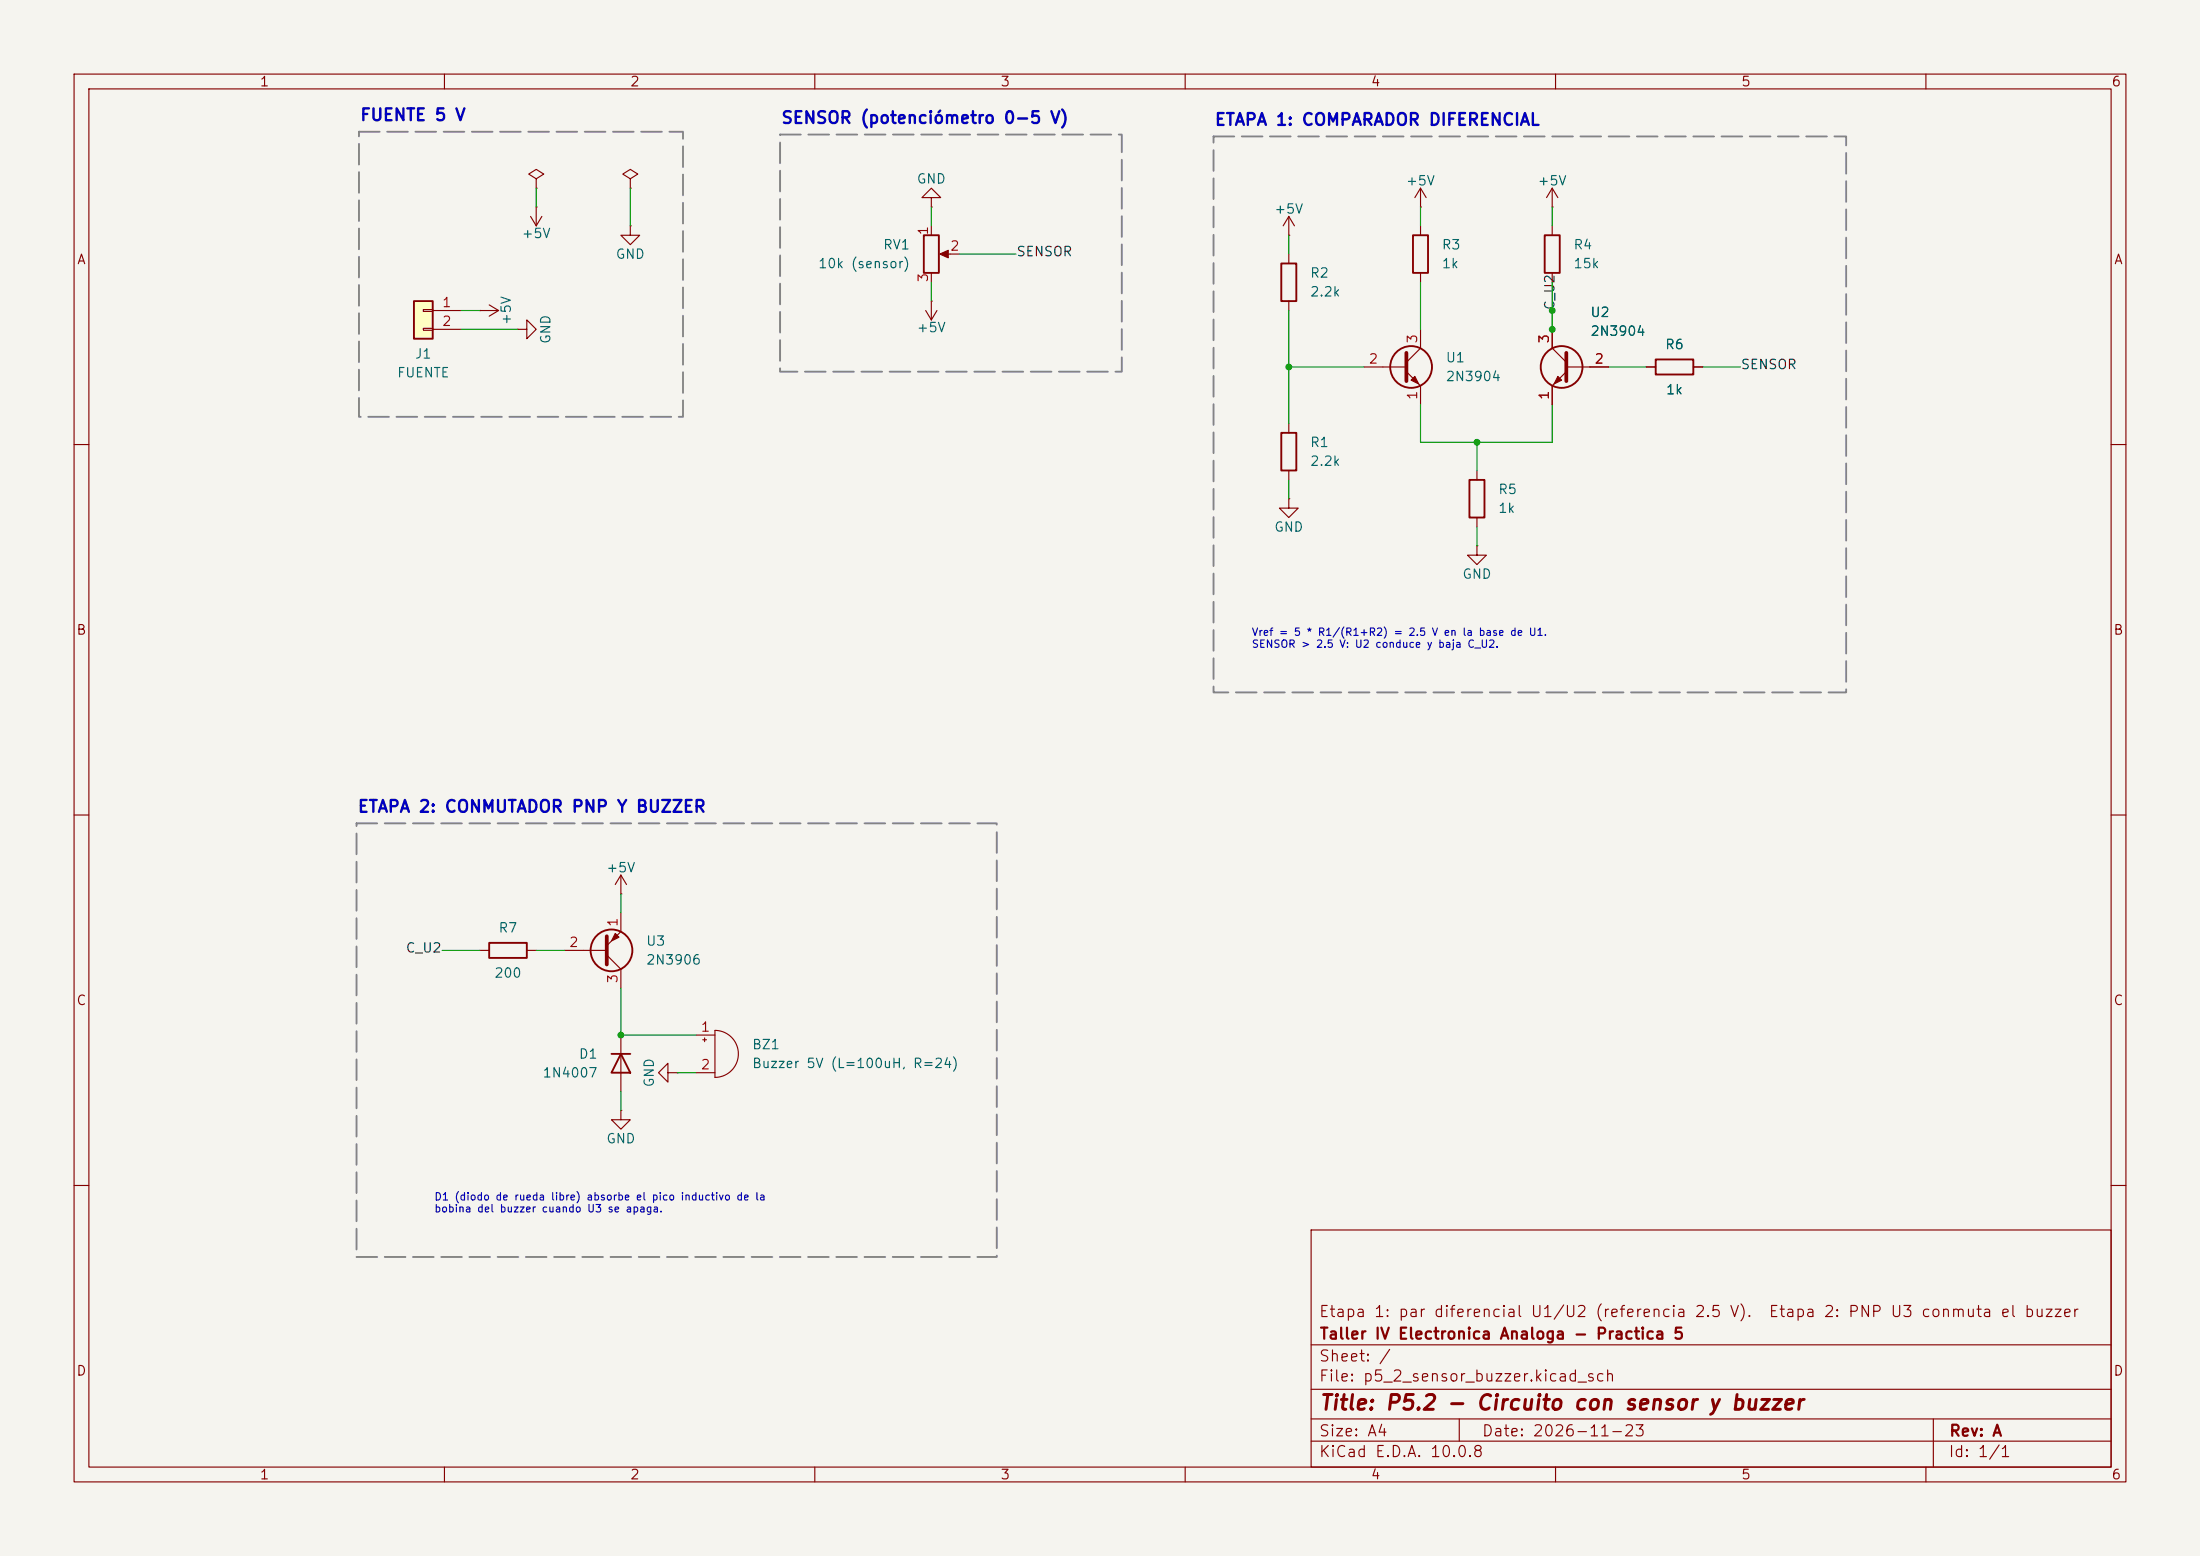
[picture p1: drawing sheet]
<svg xmlns="http://www.w3.org/2000/svg" width="297mm" height="210mm" viewBox="0 0 297 210" stroke-linecap="round" stroke-linejoin="round" font-family="sans-serif">
<path d="M0 0h297v210h-297z" fill="#f5f4ef" stroke="#f5f4ef" stroke-width=".14"/>
<g fill="none" stroke="#840000" stroke-width=".15">
<path d="M10 10h277v190h-277zM12 12h273v186h-273zM60 10v2M110 10v2M160 10v2M210 10v2M260 10v2M85.1 30.5v1.3h1.3l-1.3 1.2-1.3-1.2h1.3M85.1 30.5h.1M85.1 24.1l1-.6-1-.6-1 .6 1 .6v1.3M85.1 25.4h.1M125.7 26.7h1.3l-1.3-1.3-1.2 1.3h1.2v1.2"/>
<path d="M125.7 27.9h.1M125.7 30.5v1.3M125.7 36.8v1.3M127.3 34.3h2.2M174 34.3v1.3M64.8 41.9h.1M64.8 41.9h2.5M66 41.1l1.3 .8M67.3 41.9l-1.3 .8M69.8 44.5h1.3v-1.3l1.3 1.3-1.3 1.2v-1.2M69.8 44.5h.1M125 41.9l.7 1.3"/>
<path d="M125.7 40.6h.1M125.7 40.6v2.6M126.5 41.9l-.8 1.3M174 40.6v1.3M174 57.2v1.2M222.2 49.5h1.3M228.6 49.5h1.3M10 60h2M174 63.5v1.3M285 60h2M10 110h2M285 110h2"/>
<path d="M64.8 128.3h1.2M71.1 128.3h1.3M94 139.7h2.5M96.5 139.1a3.2 3.2 0 0 1 3.2 3.1 3.2 3.2 0 0 1-3.2 3.2zM90.2 144.8v-1.3l-1.3 1.3 1.3 1.3v-1.3h1.2M91.4 144.8h.1M94 144.8h2.5M94.9 140.3h.5M95.1 140.1v.5M10 160h2M177 166h108v32h-108zM285 160h2"/>
<path d="M60 198v2M110 198v2M160 198v2M177 194.5h108M177 191.5h108M177 187.5h108M177 181.5h108M197 191.5v3M210 198v2M260 198v2M261 191.5v6.5"/>
</g>
<path d="M124.7 31.8h2v5h-2zM173 35.6h2v5h-2zM173 58.4h2v5.1h-2zM223.5 48.5h5.1v2h-5.1zM66 127.3h5.1v2h-5.1z" fill="none" stroke="#840000" stroke-width=".25"/>
<path d="M126.9 34.3l1.1-.5v1z" fill="#840000" stroke="#840000" stroke-width=".15"/>
<path d="M55.9 40.6h2.5v5.1h-2.5z" fill="#ffffc2"/>
<g fill="none" stroke="#840000" stroke-width=".25">
<path d="M190.8 31.8h2v5h-2zM208.5 31.8h2.1v5h-2.1zM55.9 40.6h2.5v5.1h-2.5zM198.4 64.8h2v5.1h-2zM82.5 142.2h2.6M83.8 142.2l1.3 2.6h-2.6z"/>
<circle cx="190.5" cy="49.5" r="2.82"/>
<circle cx="210.8" cy="49.5" r="2.82"/>
<circle cx="82.5" cy="128.3" r="2.82"/>
</g>
<g fill="none" stroke="#840000" stroke-width=".15">
<path d="M71.6 29.2l.8 1.3M72.4 27.9h.1M72.4 24.1l1-.6-1-.6-1 .6 1 .6v1.3M72.4 25.4h.1M72.4 27.9v2.6M73.2 29.2l-.8 1.3M174 31.8h.1M174 29.2l-.8 1.3M174 29.2l.8 1.3M174 29.2v2.6M191.8 27.9h.1M191.8 25.4v2.5"/>
<path d="M191.8 30.5v1.3M191.8 36.8v1.3M191.8 25.4l-.8 1.3M191.8 25.4l.7 1.3M209.5 27.9h.1M209.5 25.4l-.7 1.3M209.5 25.4l.8 1.3M209.5 25.4v2.5M209.5 30.5v1.3M209.5 36.8v1.3M57.1 41.8h1.3v.2h-1.3zM57.1 44.3h1.3v.3h-1.3z"/>
<path d="M58.4 41.9h3.8M58.4 44.5h3.8M184.1 49.5h5.8M189.9 50.2l1.9 1.9v2.5M191.8 44.5v2.5l-1.9 1.9M209.5 44.5v2.5l2 1.9M211.5 50.2l-2 1.9v2.5M211.5 49.5h5.7M222.2 49.5h1.3M228.6 49.5h1.3M174 67.3v1.3h1.3l-1.3 1.3-1.3-1.3h1.3M174 67.3h.1"/>
<path d="M199.4 73.7v1.2h1.3l-1.3 1.3-1.3-1.3h1.3M199.4 73.7h.1M199.4 63.5v1.3M199.4 69.9v1.2M83.8 118.1v2.6M83.8 118.1l-.7 1.3M83.8 118.1l.8 1.3M76.2 128.3h5.7M81.9 128.9l1.9 1.9v2.6M83.8 120.7h.1M83.8 123.2v2.5l-1.9 1.9M83.8 139.7v7.6"/>
<path d="M83.8 149.9v1.2h1.3l-1.3 1.3-1.3-1.3h1.3M83.8 149.9h.1"/>
</g>
<path d="M189.9 47.6v3.8M211.5 47.6v3.8M81.9 126.4v3.8" fill="none" stroke="#840000" stroke-width=".51"/>
<g fill="#840000" stroke="#840000" stroke-width=".15">
<path d="M190.5 51.3l.5-.5 .5 1z"/>
<path d="M210.3 50.8l.5 .5-1 .5z"/>
<path d="M83.1 126l.5 .5-1.1 .5z"/>
</g>
<g fill="none" stroke="#009600" stroke-width=".15">
<path d="M72.4 25.4v2.5M85.1 25.4v5.1M125.7 27.9v2.6M125.7 38.1v2.5M129.5 34.3h7.7M174 31.8v2.5M191.8 27.9v2.6M191.8 38.1v6.4M209.5 27.9v2.6M209.5 38.1v6.4M62.2 44.5h7.6M62.2 41.9h2.6"/>
<path d="M174 41.9v15.3M174 49.5h10.1M191.8 54.6v5.1h17.7v-5.1M199.4 59.7v3.8M217.2 49.5h5M229.9 49.5h5M174 64.8v2.5M199.4 71.1v2.6M59.7 128.3h5.1M72.4 128.3h3.8M83.8 120.7v2.5M83.8 133.4v6.3h10.2"/>
<path d="M83.8 147.3v2.6M91.4 144.8h2.6"/>
</g>
<path d="M48.5 17.8h43.7v38.5h-43.7zM105.3 18.2h46.1v32h-46.1zM163.8 18.4h85.4v75h-85.4zM48.1 111.1h86.5v58.5h-86.5z" fill="none" stroke="#848484" stroke-width=".25" stroke-dasharray="2.8 1"/>
<g fill="#009600">
<circle cx="209.5" cy="41.9" r=".46"/>
<circle cx="174" cy="49.5" r=".46"/>
<circle cx="199.4" cy="59.7" r=".46"/>
<circle cx="209.5" cy="44.5" r=".46"/>
<circle cx="83.8" cy="139.7" r=".46"/>
</g>
<text font-size="2" fill="#840000" x="178" y="190.8">Title: P5.2 - Circuito con sensor y buzzer</text>
<g font-size="1.6" fill="#0000c2">
<text x="48.5" y="16.7">FUENTE 5 V</text>
<text x="105.4" y="17.1">SENSOR (potenciómetro 0-5 V)</text>
<text x="163.9" y="17.3">ETAPA 1: COMPARADOR DIFERENCIAL</text>
<text x="48.2" y="110.1">ETAPA 2: CONMUTADOR PNP Y BUZZER</text>
</g>
<g font-size="1.5" fill="#840000">
<text x="178" y="178.1">Etapa 1: par diferencial U1/U2 (referencia 2.5 V).</text>
<text x="238.7" y="178.1">Etapa 2: PNP U3 conmuta el buzzer</text>
<text x="178" y="184.1">Sheet: /</text>
<text x="178" y="181.1">Taller IV Electronica Analoga - Practica 5</text>
<text x="178" y="186.8">File: p5_2_sensor_buzzer.kicad_sch</text>
<text x="178" y="197">KiCad E.D.A. 10.0.8</text>
<text x="178" y="194.2">Size: A4</text>
<text x="200" y="194.2">Date: 2026-11-23</text>
<text x="263" y="197">Id: 1/1</text>
<text x="263" y="194.2">Rev: A</text>
</g>
<g font-size="1.3" fill="#840000">
<text x="35" y="12">1</text>
<text x="85" y="12">2</text>
<text x="135" y="12">3</text>
<text x="185" y="12">4</text>
<text x="235" y="12">5</text>
<text x="285" y="12">6</text>
<text x="10.3" y="36">A</text>
<text x="285.3" y="36">A</text>
<text x="10.2" y="86">B</text>
<text x="285.2" y="86">B</text>
<text x="10.2" y="136">C</text>
<text x="285.2" y="136">C</text>
<text x="10.2" y="186">D</text>
<text x="285.2" y="186">D</text>
<text x="35" y="200">1</text>
<text x="85" y="200">2</text>
<text x="135" y="200">3</text>
<text x="185" y="200">4</text>
<text x="235" y="200">5</text>
<text x="285" y="200">6</text>
</g>
<g font-size="1.3" fill="#006464">
<text x="123.7" y="25.1">GND</text>
<text x="171.9" y="29.2">+5V</text>
<text x="189.7" y="25.3">+5V</text>
<text x="207.5" y="25.3">+5V</text>
<text x="70.3" y="32.5">+5V</text>
<text x="83" y="35.3">GND</text>
<text x="119.1" y="34">RV1</text>
<text x="194.6" y="34">R3</text>
<text x="212.3" y="34">R4</text>
<text x="110.4" y="36.5">10k (sensor)</text>
<text x="176.8" y="37.8">R2</text>
<text x="176.8" y="40.3">2.2k</text>
<text x="194.6" y="36.5">1k</text>
<text x="212.3" y="36.5">15k</text>
<text x="69.3" y="44" transform="rotate(-90 69.3 44)">+5V</text>
<text x="74.6" y="46.5" transform="rotate(-90 74.6 46.5)">GND</text>
<text x="123.7" y="45.2">+5V</text>
<text x="214.6" y="43.1">U2</text>
<text x="214.6" y="45.6">2N3904</text>
<text x="224.7" y="47.4">R6</text>
<text x="53.5" y="51.3">FUENTE</text>
<text x="55.9" y="48.7">J1</text>
<text x="195.1" y="49.2">U1</text>
<text x="195.1" y="51.8">2N3904</text>
<text x="224.8" y="53.5">1k</text>
<text x="176.8" y="60.7">R1</text>
<text x="176.8" y="63.2">2.2k</text>
<text x="202.2" y="67">R5</text>
<text x="202.2" y="69.5">1k</text>
<text x="171.9" y="72.1">GND</text>
<text x="197.3" y="78.4">GND</text>
<text x="81.8" y="118.1">+5V</text>
<text x="67.2" y="126.2">R7</text>
<text x="87.1" y="128">U3</text>
<text x="87.1" y="130.5">2N3906</text>
<text x="66.6" y="132.3">200</text>
<text x="78.1" y="143.2">D1</text>
<text x="101.4" y="141.9">BZ1</text>
<text x="73.2" y="145.7">1N4007</text>
<text x="88.6" y="146.8" transform="rotate(-90 88.6 146.8)">GND</text>
<text x="101.4" y="144.5">Buzzer 5V (L=100uH, R=24)</text>
<text x="81.8" y="154.6">GND</text>
</g>
<g font-size="1.3" fill="#a90000">
<text x="125.6" y="31.8" transform="rotate(-90 125.6 31.8)">1</text>
<text x="128.2" y="34.2">2</text>
<text x="59.6" y="41.8">1</text>
<text x="125.6" y="38.2" transform="rotate(-90 125.6 38.2)">3</text>
<text x="59.6" y="44.3">2</text>
<text x="191.6" y="46.5" transform="rotate(-90 191.6 46.5)">3</text>
<text x="209.4" y="46.5" transform="rotate(-90 209.4 46.5)">3</text>
<text x="184.7" y="49.4">2</text>
<text x="215.2" y="49.4">2</text>
<text x="191.6" y="54.1" transform="rotate(-90 191.6 54.1)">1</text>
<text x="209.4" y="54.1" transform="rotate(-90 209.4 54.1)">1</text>
<text x="83.7" y="125.2" transform="rotate(-90 83.7 125.2)">1</text>
<text x="76.7" y="128.1">2</text>
<text x="83.7" y="132.8" transform="rotate(-90 83.7 132.8)">3</text>
<text x="94.5" y="139.6">1</text>
<text x="94.5" y="144.6">2</text>
</g>
<g font-size="1.3" fill="#0f0f0f">
<text x="137.1" y="34.9">SENSOR</text>
<text x="210.2" y="41.9" transform="rotate(-90 210.2 41.9)">C_U2</text>
<text x="234.9" y="50.1">SENSOR</text>
<text x="54.7" y="128.9">C_U2</text>
</g>
<g font-size="1" fill="#0000c2">
<text x="168.9" y="86.1">Vref = 5 * R1/(R1+R2) = 2.5 V en la base de U1.</text>
<text x="168.9" y="87.7">SENSOR &gt; 2.5 V: U2 conduce y baja C_U2.</text>
<text x="58.6" y="162.3">D1 (diodo de rueda libre) absorbe el pico inductivo de la</text>
<text x="58.6" y="163.9">bobina del buzzer cuando U3 se apaga.</text>
</g>
</svg>
